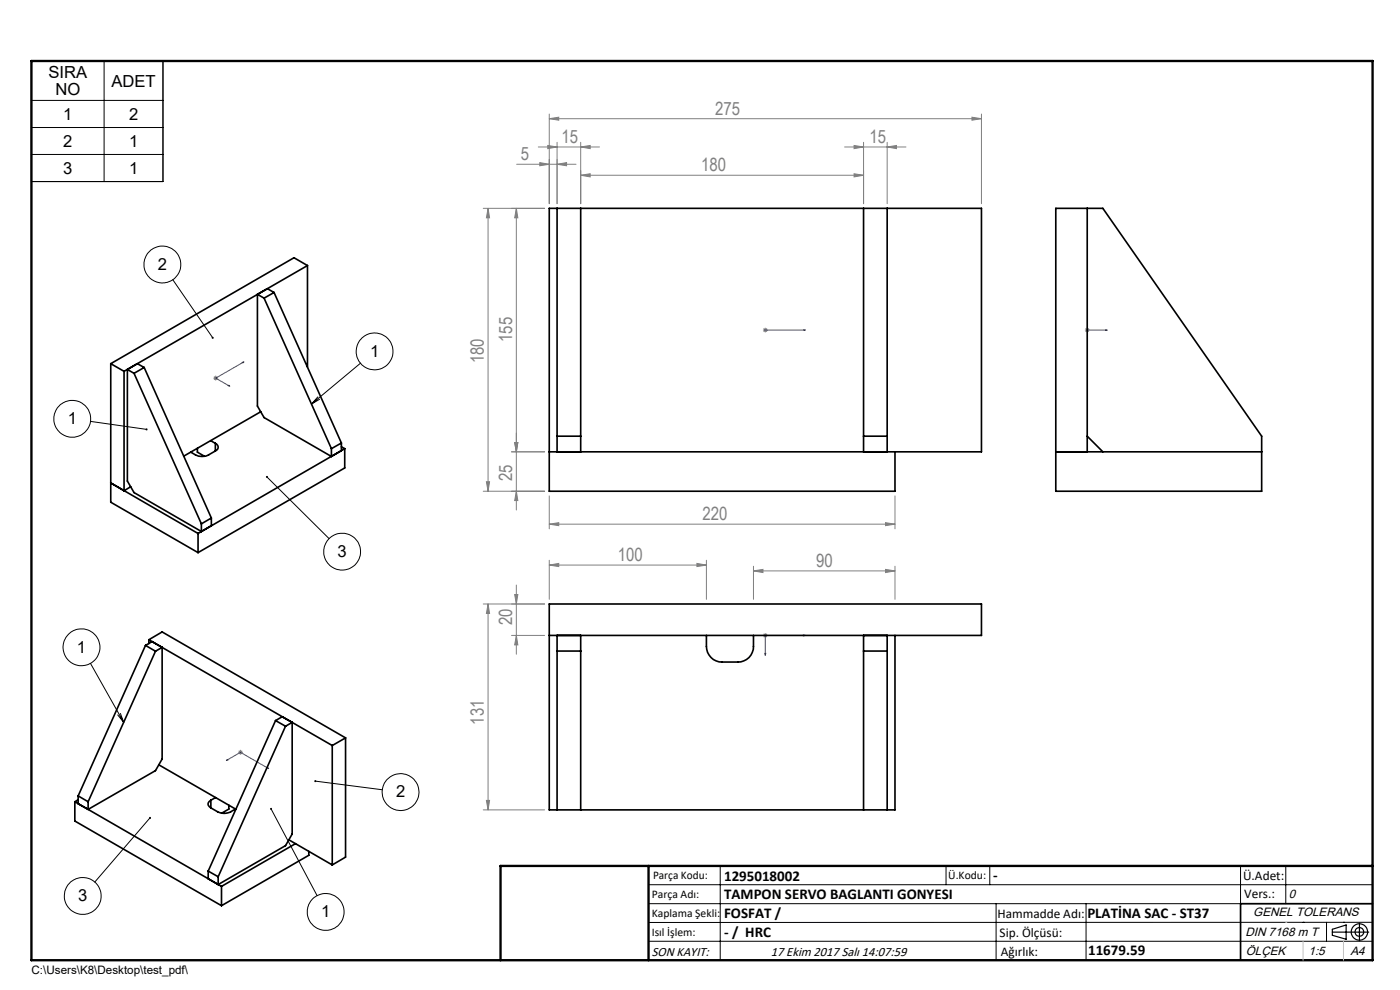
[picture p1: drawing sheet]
<svg xmlns="http://www.w3.org/2000/svg" width="297mm" height="210mm" viewBox="0 0 297 210" stroke-linecap="round" stroke-linejoin="round" font-family="sans-serif">
<g fill="none" stroke="#000" stroke-width=".21">
<path d="M6.7 12.9h27.9v25.6h-27.9zM22.1 12.9v25.6M6.7 21.3h27.9M6.7 27h27.9M6.7 32.8h27.9M36.7 59.3l8.4 12.3M76.5 77l-10.4 8.7M19.2 89.4l11.9 1.7M67.4 84.2l-1.3 1.5M67.8 84.7l-1.7 1M56.6 101.2l13.2 13.1M19.2 140.7l7 12.5"/>
<path d="M25 151.7l1.2 1.5M25.5 151.3l.7 1.9M31.8 173.5l-11.7 13.6M57.5 171.6l9.8 18.4M66.9 165.7l14.2 1.8M137.6 187.7h153.6M137.6 191.7h153.6M137.6 199.7h153.6M152.8 183.7v20M200.7 183.7v4M210 183.7v4M211.3 191.7v12"/>
<path d="M230.4 191.7v12M263.2 183.7v20M272.8 183.7v8M276.4 195.6h.1M281.4 195.6v4.1M285 195.6h.1M291.2 195.6l-153.6 .1"/>
<circle cx="34.4" cy="56.1" r="3.9"/>
<circle cx="79.5" cy="74.5" r="3.9"/>
<circle cx="15.3" cy="88.8" r="3.9"/>
<circle cx="72.6" cy="117" r="3.9"/>
<circle cx="17.3" cy="137.3" r="3.9"/>
<circle cx="85" cy="168" r="3.9"/>
<circle cx="17.5" cy="190.1" r="3.9"/>
<circle cx="69.1" cy="193.4" r="3.9"/>
</g>
<g fill="none" stroke="#000" stroke-width=".25">
<path d="M282.6 197.7h7.8M282.6 197.1l3-.9v3l-3-.8zM288.4 195.8v3.8M106.2 203.7h185"/>
<circle cx="288.4" cy="197.7" r="1.74"/>
<circle cx="288.4" cy="197.7" r=".93"/>
</g>
<g fill="none" stroke="#00f" stroke-width=".21">
<path d="M51.4 76.9l.4-.1-.3 .2zM51.8 76.8l-6 3.4 3 1.7M162.2 70h.3zM162.3 70h.1M162.3 70h8.6M170.9 70h-.5h.5M230.5 70h.3zM230.6 70h.1M230.6 70h4.3M234.9 70h-.4h.4M48.4 81.8l.1-.1 .3 .2zM162.2 138.6h.3l-.2 .4z"/>
<path d="M170.4 134.7l.5 .1-.5 .1zM170.9 134.8h-8.6v4.2M48 161.3l.3-.2 .1 .1zM48 161.3l3-1.7 6 3.4M56.7 162.9l.1-.1 .2 .2z"/>
</g>
<g fill="none" stroke="#808080" stroke-width=".21">
<path d="M109.6 34.8h12.6M114.2 31.2h13M114.5 34.5l2 .3-2 .4zM116.2 30.9l2 .3-2 .3zM116.5 25.2l2-.3v.6zM116.5 24.2v19M116.5 25.2h91.7M118.2 34.8l2-.3v.7zM118.2 30.2v13M123.2 31.2l2-.3v.6zM123.2 37.2l2-.3v.6zM123.2 30.2v13"/>
<path d="M123.2 37.2h60M179.2 31.2h13M181.2 30.9l2 .3-2 .3zM181.2 36.9l2 .3-2 .3zM183.2 30.2v13M188.2 31.2l2-.3v.6zM188.2 30.2v13M206.2 24.9l2 .3-2 .3zM208.2 24.2v19M102.5 44.2h13M103.5 44.2l.4 2h-.7zM103.5 44.2v60"/>
<path d="M109.5 44.2l.4 2h-.7zM109.5 44.2v64M45.4 79.9l.7 .7M45.8 79.7v1M46.1 79.9l-.7 .7M161.9 70h.9M162 69.7l.7 .7M162.3 69.5v1M162.7 69.7l-.7 .7M230.2 70h.9M230.3 69.7l.7 .7M230.6 69.5v1"/>
<path d="M231 69.7l-.7 .7M45.3 80.2h1M108.5 95.8h7M109.2 93.9h.7l-.4 1.9zM102.5 104.2h13M103.2 102.2h.7l-.4 2zM109.5 104.2l.4 2h-.7zM116.5 119.9l2-.4v.7zM116.5 118.8v8.3M116.5 119.9h33.4M116.5 111.2l2-.3v.6zM116.5 105.2v7"/>
<path d="M116.5 111.2h73.4M147.8 119.5l2.1 .4-2.1 .3zM149.9 118.8v8.3M187.9 110.9l2 .3-2 .3zM189.9 105.2v7M102.5 128.1h13M103.5 128.1l.4 2h-.7zM103.5 128.1v43.7M108.5 134.8h7M109.2 126.1h.7l-.4 2zM109.5 134.8l.4 2h-.7zM109.5 124.1v14.7"/>
<path d="M159.8 121.1l2.1-.3v.7zM159.8 120.1v7M159.8 121.1h30.1M161.9 134.8h.9M162 134.4l.7 .7M162.3 134.3v1M162.7 134.4l-.7 .7M187.9 120.8l2 .3-2 .4zM189.9 120.1v7M50.5 159.6h1M50.7 159.2l.7 .7M51 159.1v1"/>
<path d="M51.4 159.2l-.7 .7M102.5 171.8h13M103.2 169.8h.7l-.4 2z"/>
</g>
<path d="M291.2 191.7h-28v12" fill="none" stroke="#000" stroke-width=".35"/>
<path d="M6.7 12.9h284.5v190.8h-284.5zM137.6 183.7v20M291.2 183.7h-185v20" fill="none" stroke="#000" stroke-width=".5"/>
<path d="M276.4 199.7v4M285 199.7v4" fill="none" stroke="#c0c0c0" stroke-width=".21"/>
<path d="M272.8 195.6h.1" fill="none" stroke="#c0c0c0" stroke-width=".25"/>
<path d="M45 71.5a.22 .22 0 0 0-.1 .3 .22 .22 0 0 0 .4 0l-.2-.2 .2 .2v-.3zM56.5 101a.22 .22 0 0 0 0 .4 .22 .22 0 0 0 .3-.2 .22 .22 0 0 0-.2-.2v.2zM30.9 90.9v.4h.4v-.2h-.2h.2v-.1zM66.7 165.6l.2 .1h-.2a.24 .24 0 0 0 .3 .1 .24 .24 0 0 0 0-.4 .24 .24 0 0 0-.3 .2zM31.7 173.3a.22 .22 0 0 0 0 .4 .22 .22 0 0 0 .3 0 .22 .22 0 0 0 0-.4l-.2 .2 .2-.2zM57.3 171.5a.22 .22 0 0 0 .1 .3 .22 .22 0 0 0 .3-.2 .22 .22 0 0 0-.3-.2l.1 .2-.1-.2z" fill="#000"/>
<g fill="#00f">
<path d="M162.2 70h.3zM170.4 70h.5z"/>
<path d="M48 161.3l.3-.2 .1 .1zM56.7 162.9l.1-.1 .2 .2z"/>
<path d="M234.5 70h.4zM230.5 70h.3zM162.2 138.6h.3l-.2 .4zM170.4 134.7l.5 .1-.5 .1z"/>
<path d="M48.4 81.8l.1-.1 .3 .2zM51.4 76.9l.4-.1-.3 .2z"/>
</g>
<g fill="#808080">
<path d="M118.2 34.8l2-.3v.7zM114.5 34.5l2 .3-2 .4zM206.2 24.9l2 .3-2 .3zM116.5 25.2l2-.3v.6z"/>
<path d="M147.8 119.5l2.1 .4-2.1 .3zM116.5 119.9l2-.4v.7z"/>
<path d="M109.2 93.9h.7l-.4 1.9zM109.5 44.2l.4 2h-.7z"/>
<path d="M103.2 169.8h.7l-.4 2zM103.5 128.1l.4 2h-.7z"/>
<path d="M109.2 93.9h.7l-.4 1.9zM109.5 104.2l.4 2h-.7zM103.5 44.2l.4 2h-.7zM103.2 102.2h.7l-.4 2z"/>
<path d="M109.2 126.1h.7l-.4 2zM109.5 134.8l.4 2h-.7z"/>
<path d="M116.2 30.9l2 .3-2 .3zM123.2 31.2l2-.3v.6zM181.2 30.9l2 .3-2 .3zM188.2 31.2l2-.3v.6zM116.5 111.2l2-.3v.6zM187.9 110.9l2 .3-2 .3zM123.2 37.2l2-.3v.6zM181.2 36.9l2 .3-2 .3z"/>
<path d="M159.8 121.1l2.1-.3v.7zM187.9 120.8l2 .3-2 .4z"/>
</g>
<g fill="none" stroke="#000" stroke-width=".35">
<path d="M65.2 56.3l-2.8-1.6-38.9 22.4M65.2 56.3l-38.9 22.5M65.2 56.3v21.5M118.2 44.2v51.6M123.2 44.2v51.6M183.2 44.2v51.6M188.2 44.2v51.6M224 44.2h10l33.7 48.3v11.7h-43.7zM230.6 44.2v51.6M23.5 77.1l2.8 1.7M23.5 77.1v29.4l18.5 10.7M26.3 78.8v25.3"/>
<path d="M27 78.4v23.7l1.4 2.4 14.3 8.2M27 78.4l1.4 .8M28.4 79.2l14.3 31.9M30.6 78l-2.2 1.2M30.6 78l14.2 31.9M30.6 78l-1.5-.9-2.1 1.3M54.6 62.4v23.7l1.4 2.5 14.3 8.2M54.6 62.4l1.4 .8M56 63.2l14.3 32M58.1 62l-2.1 1.2M58.1 62l14.3 32M58.1 62l-1.4-.8-2.1 1.2"/>
<path d="M41.9 95.1v.8l1.5 .9M44.7 93.5l1 .5M45.7 95.7a4.9 4.9 0 0 1-2.4 1.1h-1.2l-1.6-.9M45.7 94a.85 .85 0 0 1 .6 .9 .85 .85 0 0 1-.6 .8M45.7 94v1.7M55.3 87.3l-16.3 9.5M70.3 95.2v1.6M72.4 94.8l.7 .4M72.4 94l-2.1 1.2M72.4 94v1.6l-2.1 1.2M73.1 95.2l-31.1 18M73.1 95.2v4.1l-31.1 17.9"/>
<path d="M116.5 95.8h91.7v-51.6h-91.7v60h73.4v-8.4M118.2 92.5h5M183.2 92.5h5M224 95.8h43.7M230.6 92.5l3.4 3.3M26.3 104.1l-2.8-1.7 18.5 10.8M27.7 103.2l-1.4 .9M42 113.2v4M42.7 111.1v1.6M44.8 109.9l-2.1 1.2M44.8 109.9v1.6l-2.1 1.2M30.9 136.9l2.1 1.2"/>
<path d="M30.9 136.9l-14.3 31.9M30.9 136.9l1.4-.8 2.1 1.2M31.6 135.7v.8M31.6 135.7l38.9 22.4M31.6 135.7l2.8-1.7 38.9 22.5M33 138.1l-14.3 32M34.4 137.3v23.7l-1.4 2.5-14.3 8.2M34.4 137.3l-1.4 .8M116.5 134.8h91.7v-6.7h-91.7v43.7h73.4v-37M118.2 134.8v37M118.2 138.1h5M123.2 134.8v37"/>
<path d="M149.9 134.8a5.4 5.4 0 0 0 .9 4.7 3.3 3.3 0 0 0 2.4 .9h3.3a3.3 3.3 0 0 0 3.3-3.3v-2.3M183.2 134.8v37M183.2 138.1h5M188.2 134.8v37M58.5 152.9l-14.3 31.9M58.5 152.9l2.1 1.1M58.5 152.9l1.4-.9 2.1 1.2M60.6 154l-14.3 32M62 153.2l-1.4 .8M62 153.2v23.7l-1.4 2.5-14.3 8.2M70.5 158.1v25.4M73.3 156.5l-2.8 1.6"/>
<path d="M73.3 156.5v25.3l-2.8 1.7M15.9 170.1l31.1 17.9M15.9 170.1v4.1l31.1 17.9M16.6 169.6l-.7 .5M16.6 168.8l2.1 1.3M16.6 168.8v1.7l2.1 1.2M18.7 170.1v1.6M33.7 162.2l16.3 9.5M44.7 169.7a.85 .85 0 0 0-.6 .9 .85 .85 0 0 0 .6 .8M44.7 171.4a5.2 5.2 0 0 0 2.5 1.1l1.5-.2 1.3-.7M44.7 169.7v1.7M45.7 169.2l-1 .5"/>
<path d="M48.5 170.8v.8l-1.5 .9M61.3 178.1l9.2 5.4M62.7 179l-15.7 9M44.2 184.8l2.1 1.2M44.2 184.8v1.6l2.1 1.2M46.3 186v1.6M47 188v4.1M65.5 180.6v.8l-18.5 10.7"/>
</g>
<g font-size="3.9" fill="#808080">
<text x="151.7" y="24.3">275</text>
<text x="110.5" y="33.9">5</text>
<text x="119.1" y="30.3">15</text>
<text x="184.4" y="30.3">15</text>
<text x="148.8" y="36.3">180</text>
<text x="102.7" y="77.1" transform="rotate(-90 102.7 77.1)">180</text>
<text x="108.7" y="72.6" transform="rotate(-90 108.7 72.6)">155</text>
<text x="108.7" y="102.1" transform="rotate(-90 108.7 102.1)">25</text>
<text x="149.1" y="110.3">220</text>
<text x="131.1" y="119">100</text>
<text x="173.1" y="120.2">90</text>
<text x="108.7" y="132.6" transform="rotate(-90 108.7 132.6)">20</text>
<text x="102.7" y="153.7" transform="rotate(-90 102.7 153.7)">131</text>
</g>
<g font-size="3.5">
<text x="10.3" y="16.6">SIRA</text>
<text x="11.7" y="20.2">NO</text>
<text x="23.6" y="18.4">ADET</text>
<text x="13.4" y="25.5">1</text>
<text x="27.4" y="25.5">2</text>
<text x="13.4" y="31.2">2</text>
<text x="27.4" y="31.2">1</text>
<text x="13.4" y="36.9">3</text>
<text x="27.4" y="36.9">1</text>
<text x="33.5" y="57.2">2</text>
<text x="78.5" y="75.7">1</text>
<text x="14.4" y="90">1</text>
<text x="71.6" y="118.1">3</text>
<text x="16.3" y="138.4">1</text>
<text x="84" y="169.2">2</text>
<text x="16.6" y="191.2">3</text>
<text x="68.1" y="194.6">1</text>
</g>
<g font-size="3.2">
<text x="153.6" y="186.8">1295018002</text>
<text x="153.6" y="190.8">TAMPON SERVO BAGLANTI GONYESI</text>
<text x="210.7" y="186.6">-</text>
<text x="153.6" y="194.8">FOSFAT /</text>
<text x="230.7" y="194.8">PLATİNA SAC - ST37</text>
<text x="153.6" y="198.8">- / HRC</text>
<text x="230.8" y="202.6">11679.59</text>
</g>
<g font-size="2.8">
<text x="263.7" y="186.7">Ü.Adet:</text>
<text x="263.9" y="190.5">Vers.:</text>
<text x="211.6" y="194.8">Hammadde Adı:</text>
<text x="138.3" y="202.8">SON KAYIT:</text>
<text x="163.5" y="202.8">17 Ekim 2017 Salı 14:07:59</text>
<text x="212.1" y="198.7">Sip. Ölçüsü:</text>
<text x="212.3" y="202.7">Ağırlık:</text>
</g>
<g font-size="2.6">
<text x="273.4" y="190.4">0</text>
<text x="265.9" y="194.4">GENEL TOLERANS</text>
<text x="264.2" y="198.5">DIN 7168 m T</text>
<text x="264.3" y="202.6">ÖLÇEK</text>
<text x="277.6" y="202.6">1:5</text>
<text x="286.5" y="202.6">A4</text>
</g>
<g font-size="2.5">
<text x="138.3" y="190.5">Parça Adı:</text>
<text x="138.5" y="186.5">Parça Kodu:</text>
<text x="201.2" y="186.5">Ü.Kodu:</text>
<text x="138.3" y="194.5">Kaplama Şekli:</text>
<text x="138.3" y="198.6">Isıl İşlem:</text>
<text x="6.7" y="206.7">C:\Users\K8\Desktop\test_pdf\</text>
</g>
</svg>
